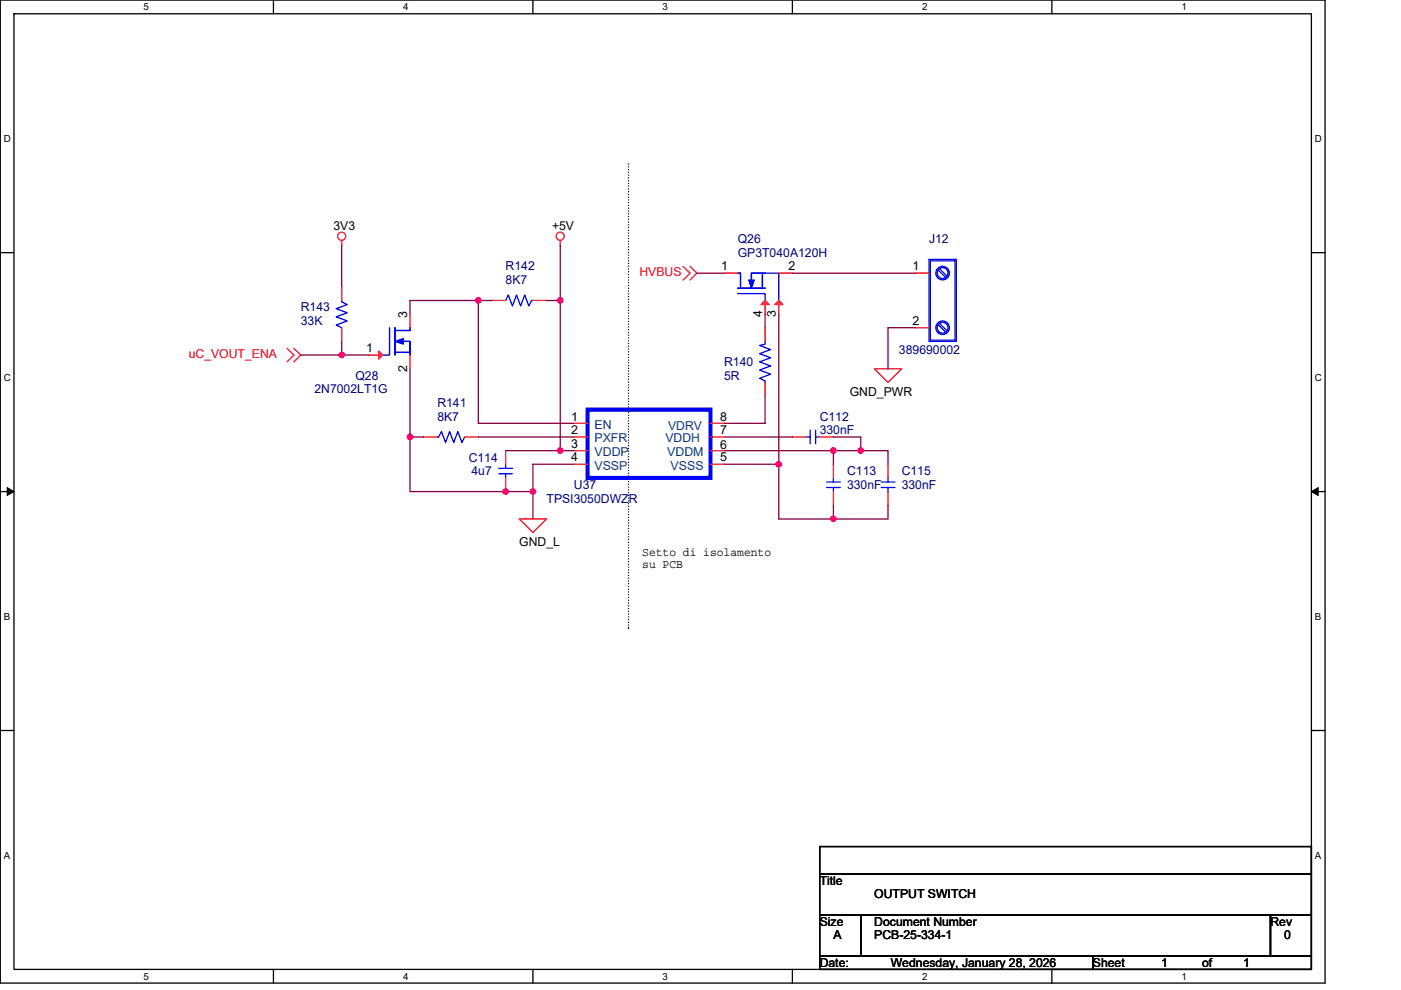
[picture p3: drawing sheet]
<svg xmlns="http://www.w3.org/2000/svg" width="297mm" height="210mm" viewBox="0 0 297 210" stroke-linecap="round" stroke-linejoin="round" font-family="sans-serif">
<path d="M.1 0h280.8v208.5h-280.8zM3 2.9h275v202.7h-275z" fill="none" stroke="#000" stroke-width=".28"/>
<g fill="#fff">
<path d="M30.5 .3h1.1v2.3h-1.1z"/>
<path d="M30.5 205.9h1.1v2.3h-1.1z"/>
</g>
<path d="M58 0v2.9M58 205.6v2.9" fill="none" stroke="#000" stroke-width=".28"/>
<g fill="#fff">
<path d="M85.5 .3h1.1v2.3h-1.1z"/>
<path d="M85.5 205.9h1.1v2.3h-1.1z"/>
</g>
<path d="M113 0v2.9M113 205.6v2.9" fill="none" stroke="#000" stroke-width=".28"/>
<g fill="#fff">
<path d="M140.5 .3h1.1v2.3h-1.1z"/>
<path d="M140.5 205.9h1.1v2.3h-1.1z"/>
</g>
<path d="M168 0v2.9M168 205.6v2.9" fill="none" stroke="#000" stroke-width=".28"/>
<g fill="#fff">
<path d="M195.5 .3h1.2v2.3h-1.2z"/>
<path d="M195.5 205.9h1.2v2.3h-1.2z"/>
</g>
<path d="M223 0v2.9M223 205.6v2.9" fill="none" stroke="#000" stroke-width=".28"/>
<g fill="#fff">
<path d="M250.5 .3h1.2v2.3h-1.2z"/>
<path d="M250.5 205.9h1.2v2.3h-1.2z"/>
<path d="M.8 28.3h1.5v2.3h-1.5z"/>
<path d="M278.8 28.3h1.5v2.3h-1.5z"/>
<path d="M.8 78.9h1.5v2.3h-1.5z"/>
<path d="M278.8 78.9h1.5v2.3h-1.5z"/>
</g>
<path d="M.1 53.6h2.9M278 53.6h2.9" fill="none" stroke="#000" stroke-width=".28"/>
<g fill="#fff">
<path d="M.8 129.6h1.4v2.3h-1.4z"/>
<path d="M278.8 129.6h1.4v2.3h-1.4z"/>
</g>
<path d="M.1 104.3h2.9M278 104.3h2.9" fill="none" stroke="#000" stroke-width=".28"/>
<path d="M1.5 103.4l1.5 .9-1.5 .8zM278 104.3l1.5-.9v1.7z" fill="#000" stroke="#000" stroke-width=".21"/>
<g fill="#fff">
<path d="M.8 180.3h1.4v2.3h-1.4z"/>
<path d="M278.8 180.3h1.4v2.3h-1.4z"/>
</g>
<path d="M.1 154.9h2.9M278 154.9h2.9M173.8 179.6h104.2v5.7h-104.2zM173.8 194h8.7v8.7h-8.7zM173.8 185.3h104.2v8.7h-104.2zM182.5 194h86.9v8.7h-86.9zM269.4 194h8.6v8.7h-8.6zM173.8 202.7h57.9v2.9h-57.9zM231.7 202.7h46.3v2.9h-46.3z" fill="none" stroke="#000" stroke-width=".28"/>
<path d="M133.3 34.8v98.4M133.3 133.2h.1" fill="none" stroke="#000" stroke-width=".28" stroke-dasharray="0 .6"/>
<g fill="none" stroke="#f00" stroke-width=".28">
<path d="M72.5 51v1.2M118.8 51v1.2M144.8 56.5l1.5 1.4-1.5 1.5M146.3 56.5l1.4 1.4-1.4 1.5M153.5 57.9h2.9M165.1 57.9h2.9M194.1 57.9h2.9M60.9 73.9l1.4 1.4-1.4 1.5M62.3 73.9l1.5 1.4-1.5 1.5M72.5 69.5v2.9M72.5 60.8v2.9M78.2 75.3h2.9"/>
<path d="M86.9 75.3v2.9M86.9 66.6v2.9M104.3 63.7h2.9M113 63.7h2.9M162.2 63.7v2.9M162.2 69.5v2.9M165.1 63.7v2.9M185.4 78.2h5.8l-2.9 2.9zM194.1 69.5h2.9M89.8 92.7h2.9M98.5 92.7h2.9M107.2 95.6v2.9"/>
<path d="M121.7 89.8h2.9M121.7 92.7h2.9M121.7 95.6h2.9M121.7 98.5h2.9M150.6 89.8h2.9M150.6 98.5h2.9M150.6 95.6h2.9M150.6 92.7h2.9M162.2 81.1v2.9M168 92.7h2.9M173.8 92.7h2.9M176.7 98.5v2.9"/>
<path d="M188.3 98.5v2.9M107.2 101.4v2.9M110.1 110.1h5.8l-2.9 2.8zM176.7 104.3v2.9M188.3 104.3v2.9"/>
<circle cx="72.4" cy="50.1" r=".86"/>
<circle cx="118.8" cy="50.1" r=".86"/>
</g>
<g fill="none" stroke="#00f" stroke-width=".28">
<path d="M161.6 58.2v2.6M161.6 57.9v3.2M162.2 57.9h-2.9v1.2M162.2 57.9h-2.9v1.8M162.2 57.9h2.9v5.8M197 55h5.8v17.4h-5.8zM197.2 55.3h5.3v16.8h-5.3zM199 57.4l1.4 1.4M199.3 57.1l1.4 1.4M72.5 63.7v.3l1.1 .6-2.3 .9 2.3 .8-2.3 .9 2.3 .9-2.3 .8 1.2 .6M82.6 69.5v5.8h-1.5M83.8 69.5v5.8"/>
<path d="M83.8 74.7h3.1M84 74.7h2.7M84 70.1h2.9v-.6v.6h-3.1M85.8 72.4h1.1v2.9v-2.9h-1.7M107.2 63.7l.6-1.1 .8 2.3 .9-2.3 .9 2.3 .8-2.3 .9 2.3 .6-1.2h.3M156.4 61.1h5.8M156.4 62.3h5.8v1.4M157 60.8v-2.9h-.6h.6v3.2M162.2 72.4v.6l-1.1 .3 2.3 .8-2.3 .9 2.3 .9-2.3 .9 2.3 .8-2.3 .9 2.3 .9-2.3 .8 1.1 .6v.3M199 68.9l1.4 1.5M199.3 68.6l1.4 1.5M92.7 92.7h.3l.6-1.2 .9 2.4 .8-2.4 .9 2.4 .9-2.4 .8 2.4 .6-1.2"/>
<path d="M105.7 99.3h2.9M107.2 98.5v.8M170.9 92.7h.9M171.8 91.2v2.9M172.9 91.2v2.9M172.9 92.7h.9M105.7 100.5h2.9M107.2 100.5v.9M175.3 102.2h2.8M175.3 103.4h2.8M176.7 103.4v.9M176.7 101.4v.8"/>
<path d="M186.8 102.2h2.9M186.8 103.4h2.9M188.3 103.4v.9M188.3 101.4v.8"/>
<circle cx="199.8" cy="57.9" r="1.15"/>
<circle cx="199.9" cy="57.9" r="1.44"/>
<circle cx="199.9" cy="69.5" r="1.44"/>
<circle cx="199.9" cy="69.5" r="1.14"/>
</g>
<path d="M124.6 86.9h26v14.5h-26z" fill="none" stroke="#00f" stroke-width=".87"/>
<g fill="#00f" stroke="#00f" stroke-width=".28">
<path d="M158.7 59.4h1.2l-.6 1.7z" fill-rule="evenodd"/>
<path d="M83.8 72.4l1.7-.6v1.2z" fill-rule="evenodd"/>
</g>
<g fill="#f00" stroke="#f00" stroke-width=".28">
<path d="M161.4 64.6l.8-.9 .9 .9z"/>
<path d="M164.3 64.6l.8-.9 .9 .9z"/>
<path d="M80.3 74.4l.8 .9-.8 .9z"/>
</g>
<g fill="none" stroke="#800040" stroke-width=".28">
<path d="M72.5 52.2v8.6M118.8 52.2v11.5M147.7 57.9h5.8M168 57.9h26.1M63.8 75.3h8.7M72.5 72.4v2.9M72.5 75.3h5.7M86.9 78.2v14.5h2.9M101.4 63.7h-14.5v2.9M101.4 63.7v26.1h20.3M101.4 63.7h2.9M115.9 63.7h2.9"/>
<path d="M118.8 63.7v31.9M162.2 66.6v2.9M165.1 66.6v31.9M194.1 69.5h-5.8v8.7M86.9 92.7v11.6h26.1M101.4 92.7h20.3M107.2 95.6h11.6M118.8 95.6h2.9M121.7 98.5h-8.7v5.8M153.5 98.5h11.6M153.5 92.7h14.5M153.5 95.6h23.2"/>
<path d="M162.2 84v5.8h-8.7M165.1 98.5v11.6h11.6M176.7 95.6v2.9M176.7 95.6h5.8M176.7 92.7h5.8v2.9M182.5 95.6h5.8v2.9M113 104.3v5.8M176.7 107.2v2.9M188.3 107.2v2.9h-11.6"/>
</g>
<g fill="#f0f" stroke="#f0f" stroke-width=".28">
<circle cx="118.8" cy="63.7" r=".57"/>
<circle cx="165.1" cy="98.5" r=".57"/>
<circle cx="107.2" cy="104.3" r=".57"/>
<circle cx="113" cy="104.3" r=".57"/>
<circle cx="176.7" cy="110" r=".57"/>
<circle cx="182.5" cy="95.6" r=".57"/>
<circle cx="176.7" cy="95.6" r=".57"/>
<circle cx="86.9" cy="92.7" r=".57"/>
<circle cx="101.4" cy="63.7" r=".57"/>
<circle cx="118.8" cy="95.6" r=".57"/>
<circle cx="72.5" cy="75.3" r=".57"/>
</g>
<g font-size="2.6">
<text x="70.7" y="48.7">3V3</text>
<text x="117" y="48.7">+5V</text>
<text x="152.9" y="57.3">1</text>
<text x="167.1" y="57.3">2</text>
<text x="193.5" y="57.3">1</text>
<text x="86.3" y="67.5" transform="rotate(-90 86.3 67.5)">3</text>
<text x="161.6" y="67.2" transform="rotate(-90 161.6 67.2)">4</text>
<text x="164.5" y="67.2" transform="rotate(-90 164.5 67.2)">3</text>
<text x="193.5" y="68.9">2</text>
<text x="77.7" y="74.7">1</text>
<text x="86.3" y="78.8" transform="rotate(-90 86.3 78.8)">2</text>
<text x="121.1" y="89.2">1</text>
<text x="152.7" y="89.2">8</text>
<text x="180.2" y="84">GND_PWR</text>
<text x="121.1" y="92.1">2</text>
<text x="121.1" y="95">3</text>
<text x="152.7" y="95.3">6</text>
<text x="152.7" y="92.1">7</text>
<text x="121.1" y="97.9">4</text>
<text x="152.7" y="97.9">5</text>
<text x="110.1" y="115.9">GND_L</text>
<text x="136.2" y="117.9">Setto di isolamento</text>
<text x="136.2" y="120.5">su PCB</text>
<text x="173.8" y="187.7">Title</text>
<text x="185.4" y="190.6">OUTPUT SWITCH</text>
<text x="173.8" y="196.4">Size</text>
<text x="185.4" y="196.4">Document Number</text>
<text x="269.4" y="196.4">Rev</text>
<text x="176.7" y="199.3">A</text>
<text x="185.4" y="199.3">PCB-25-334-1</text>
<text x="272.2" y="199.3">0</text>
<text x="173.8" y="205">Date:</text>
<text x="188.9" y="205">Wednesday, January 28, 2026</text>
<text x="231.7" y="205">Sheet</text>
<text x="246.2" y="205">1</text>
<text x="254.9" y="205">of</text>
<text x="263.6" y="205">1</text>
</g>
<g font-size="2.6" fill="#000080">
<text x="156.4" y="51.6">Q26</text>
<text x="197" y="51.6">J12</text>
<text x="107.2" y="57.4">R142</text>
<text x="156.4" y="54.5">GP3T040A120H</text>
<text x="107.2" y="60.3">8K7</text>
<text x="63.8" y="66.1">R143</text>
<text x="63.8" y="69">33K</text>
<text x="153.5" y="77.6">R140</text>
<text x="190.6" y="75">389690002</text>
<text x="66.7" y="83.4">2N7002LT1G</text>
<text x="75.3" y="80.5">Q28</text>
<text x="153.5" y="80.5">5R</text>
<text x="92.7" y="86.3">R141</text>
<text x="92.7" y="89.2">8K7</text>
<text x="173.8" y="89.2">C112</text>
<text x="173.8" y="92.1">330nF</text>
<text x="99.4" y="97.9">C114</text>
<text x="100" y="100.8">4u7</text>
<text x="179.6" y="100.8">C113</text>
<text x="191.2" y="100.8">C115</text>
<text x="115.9" y="106.6">TPSI3050DWZR</text>
<text x="121.7" y="103.7">U37</text>
<text x="179.6" y="103.7">330nF</text>
<text x="191.2" y="103.7">330nF</text>
</g>
<g font-size="2.6" fill="#f00">
<text x="135.6" y="58.5">HVBUS</text>
<text x="40" y="75.9">uC_VOUT_ENA</text>
</g>
<g font-size="2.6" fill="#004080">
<text x="126" y="91">EN</text>
<text x="126" y="93.9">PXFR</text>
<text x="141.1" y="93.9">VDDH</text>
<text x="141.7" y="91.2">VDRV</text>
<text x="126" y="96.8">VDDP</text>
<text x="126" y="99.6">VSSP</text>
<text x="141.4" y="96.8">VDDM</text>
<text x="142.2" y="99.6">VSSS</text>
</g>
<g font-size="2.1">
<text x="30.5" y="2.2">5</text>
<text x="85.5" y="2.2">4</text>
<text x="140.5" y="2.2">3</text>
<text x="195.5" y="2.2">2</text>
<text x="250.5" y="2.2">1</text>
<text x=".8" y="30.1">D</text>
<text x="278.8" y="30.1">D</text>
<text x=".8" y="80.8">C</text>
<text x="278.8" y="80.8">C</text>
<text x=".8" y="131.4">B</text>
<text x="278.8" y="131.4">B</text>
<text x=".8" y="182.1">A</text>
<text x="278.8" y="182.1">A</text>
<text x="30.5" y="207.8">5</text>
<text x="85.5" y="207.8">4</text>
<text x="140.5" y="207.8">3</text>
<text x="195.5" y="207.8">2</text>
<text x="250.5" y="207.8">1</text>
</g>
</svg>
